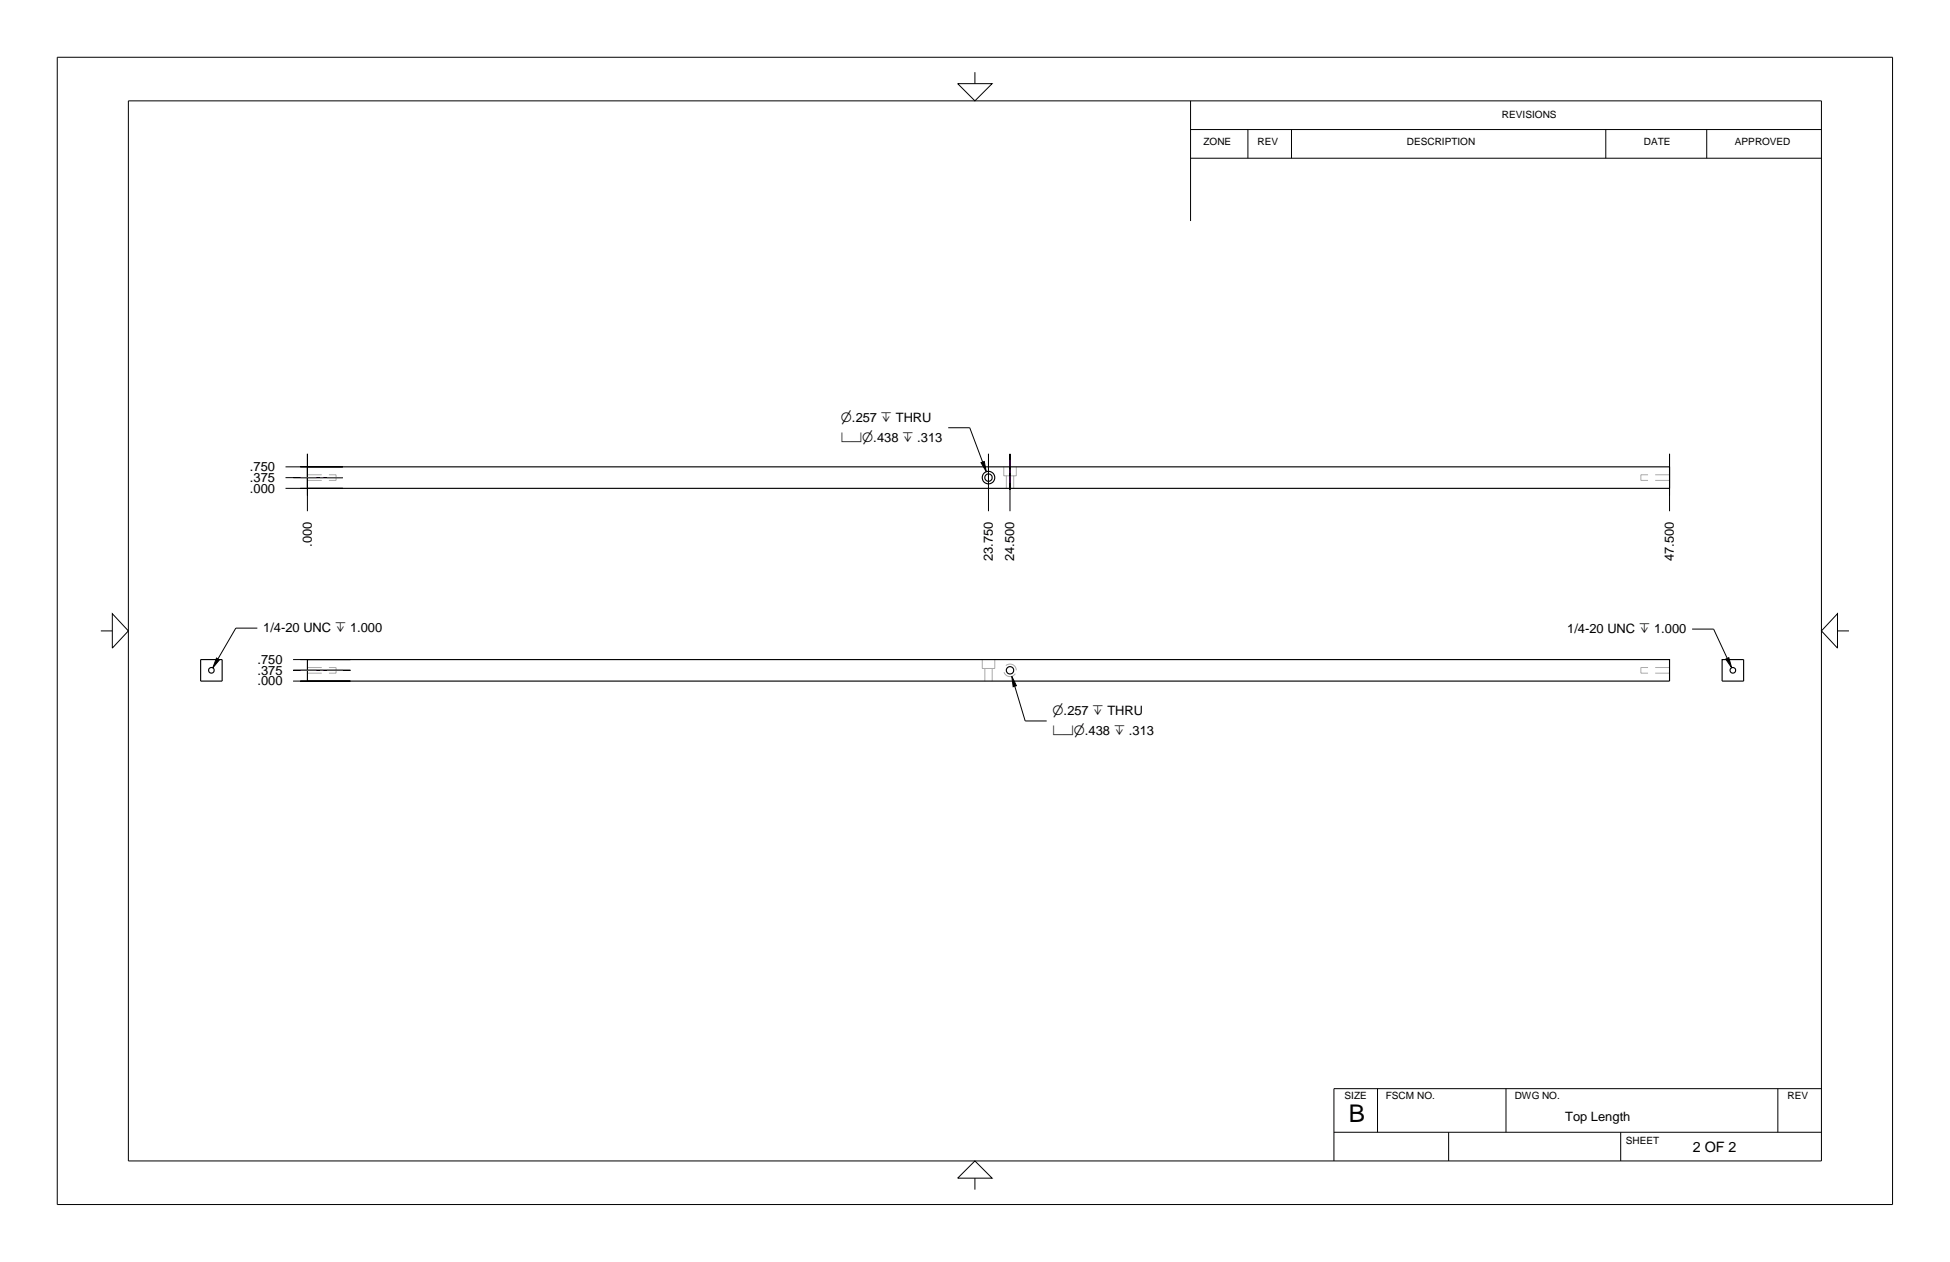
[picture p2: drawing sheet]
<svg xmlns="http://www.w3.org/2000/svg" width="432mm" height="279mm" viewBox="0 0 432 279" stroke-linecap="round" stroke-linejoin="round" font-family="sans-serif">
<g fill="none" stroke="#aaa" stroke-width=".22" stroke-dasharray="3.2 1.6" stroke-linecap="butt">
<path d="M68.1 106.4h6.3M68.1 105.1h6.3M74.4 106.4v-.7M74.4 105.7v-.6M222.3 103.4v1.9M222.3 105.3h2.7M222.8 105.3v2.8M224.5 105.3v2.8M225 103.4v1.9M363.3 105.1v1.3M369.7 106.4h-6.4M369.7 105.1h-6.4"/>
<path d="M68.1 147.8h6.3M68.1 149h6.3M74.4 149v-1.2M217.5 148h2.8M217.5 146v2M218.1 148v2.8M219.7 148v2.8M220.3 146v2M225 148.4a1.39 1.39 0 0 0-2-1.2 1.39 1.39 0 0 0-.2 2.3 1.39 1.39 0 0 0 2.2-.8v-.3M363.3 148.4v.6M363.3 147.8v.6M369.7 149h-6.4"/>
<path d="M369.7 147.8h-6.4"/>
</g>
<g fill="none" stroke="#000" stroke-width=".25">
<path d="M68.1 103.4h301.6v4.7h-301.6zM44.4 146h4.8v4.8h-4.8zM68.1 146h301.6v4.8h-301.6zM381.3 146h4.8v4.8h-4.8z"/>
<circle cx="218.9" cy="105.7" r=".82"/>
<circle cx="218.9" cy="105.7" r="1.39"/>
<circle cx="46.8" cy="148.4" r=".62"/>
<circle cx="223.7" cy="148.4" r=".82"/>
<circle cx="383.7" cy="148.4" r=".62"/>
</g>
<g fill="none" stroke="#000" stroke-width=".22">
<path d="M12.7 12.7h406.4v254h-406.4zM212.1 18.5h7.6l-3.8 3.8zM215.9 16v2.5M28.4 22.3h374.9v234.7h-374.9zM263.6 28.7h139.7M263.6 35h139.7M263.6 22.3v26.6M276.3 28.7v6.3M286 28.7v6.3M355.6 28.7v6.3M377.9 28.7v6.3M210 94.7h4.7l2.9 7.6"/>
<path d="M63.2 105.7h12.7h-10.9M63.2 108.1h12.7h-9.4M63.2 103.4h12.7h-9.4M68.1 109.7v-9.2v12.7M217.2 102.4l.8-.2 .4 2.2zM218.9 107.3v-6.8v12.7M223.6 108.5v-8v12.7M369.7 109.7v-9.2v12.7M22.3 139.7h2.6M24.9 135.9l3.5 3.8-3.5 3.8zM57 139.1h-4.8l-3.9 6.8M374.7 139.3h4.8l3 6.5"/>
<path d="M406.9 135.9v7.6l-3.6-3.8zM406.9 139.7h2.5M47.9 145.7l.7 .4-1.5 1.8zM64.9 148.4h12.7h-12.6M64.9 150.8h12.7h-11.1M64.9 146h12.7h-11.1M224 149.7l1.1 2.1-.8 .2zM224.7 151.9l2.3 7.7h4.8M382.1 145.9l.7-.3 .7 2.2zM215.9 257l3.8 3.8h-7.6zM295.4 250.7h107.9M305 241v9.7"/>
<path d="M320.8 250.7v6.3M333.5 241v9.7M358.9 250.7v6.3M393.7 241v9.7M403.3 241h-107.9v16M215.9 260.8v2.6"/>
</g>
<path d="M66.5 105.7h3.6M70.9 105.7h.7M72.4 105.7h3.5M223.6 101.8v1.4M223.6 104v.7M223.6 105.5v1.4M66.5 148.4h3.6M70.9 148.4h.7M72.4 148.4h3.5" fill="none" stroke="#801196" stroke-width=".22"/>
<g fill="#000">
<path d="M217.2 102.4l.8-.2 .4 2.2z" fill-rule="evenodd"/>
<path d="M47.9 145.7l-.7 2.1 1.4-1.7z" fill-rule="evenodd"/>
<path d="M224.1 149.8l1 2-.8 .2z" fill-rule="evenodd"/>
<path d="M382.1 145.9l.7-.3 .7 2.2z" fill-rule="evenodd"/>
</g>
<text font-size="5.4" x="298.7" y="248.4">B</text>
<text font-size="3.2" x="374.8" y="255.1">2 OF 2</text>
<g font-size="2.9">
<text x="186.2" y="93.5">n.257 x THRU</text>
<text x="186.2" y="97.8">vn.438 x .313</text>
<text x="55.4" y="106.7">.375</text>
<text x="55.4" y="104.3">.750</text>
<text x="55.4" y="109.1">.000</text>
<text x="69" y="121.1" transform="rotate(-90 69 121.1)">.000</text>
<text x="219.8" y="124.2" transform="rotate(-90 219.8 124.2)">23.750</text>
<text x="224.6" y="124.2" transform="rotate(-90 224.6 124.2)">24.500</text>
<text x="370.6" y="124.2" transform="rotate(-90 370.6 124.2)">47.500</text>
<text x="58.3" y="140">1/4-20 UNC x 1.000</text>
<text x="347" y="140.2">1/4-20 UNC x 1.000</text>
<text x="57" y="149.4">.375</text>
<text x="57" y="147">.750</text>
<text x="57" y="151.7">.000</text>
<text x="233.1" y="158.4">n.257 x THRU</text>
<text x="233.1" y="162.7">vn.438 x .313</text>
</g>
<text font-size="2.8" x="346.6" y="248.1">Top Length</text>
<g font-size="2.2">
<text x="332.6" y="26">REVISIONS</text>
<text x="266.5" y="32.2">ZONE</text>
<text x="278.5" y="32.2">REV</text>
<text x="311.6" y="32.2">DESCRIPTION</text>
<text x="364" y="32.2">DATE</text>
<text x="384.2" y="32.2">APPROVED</text>
<text x="297.7" y="243.4">SIZE</text>
<text x="306.9" y="243.4">FSCM NO.</text>
<text x="335.4" y="243.4">DWG NO.</text>
<text x="395.8" y="243.4">REV</text>
<text x="360" y="253.2">SHEET</text>
</g>
</svg>
